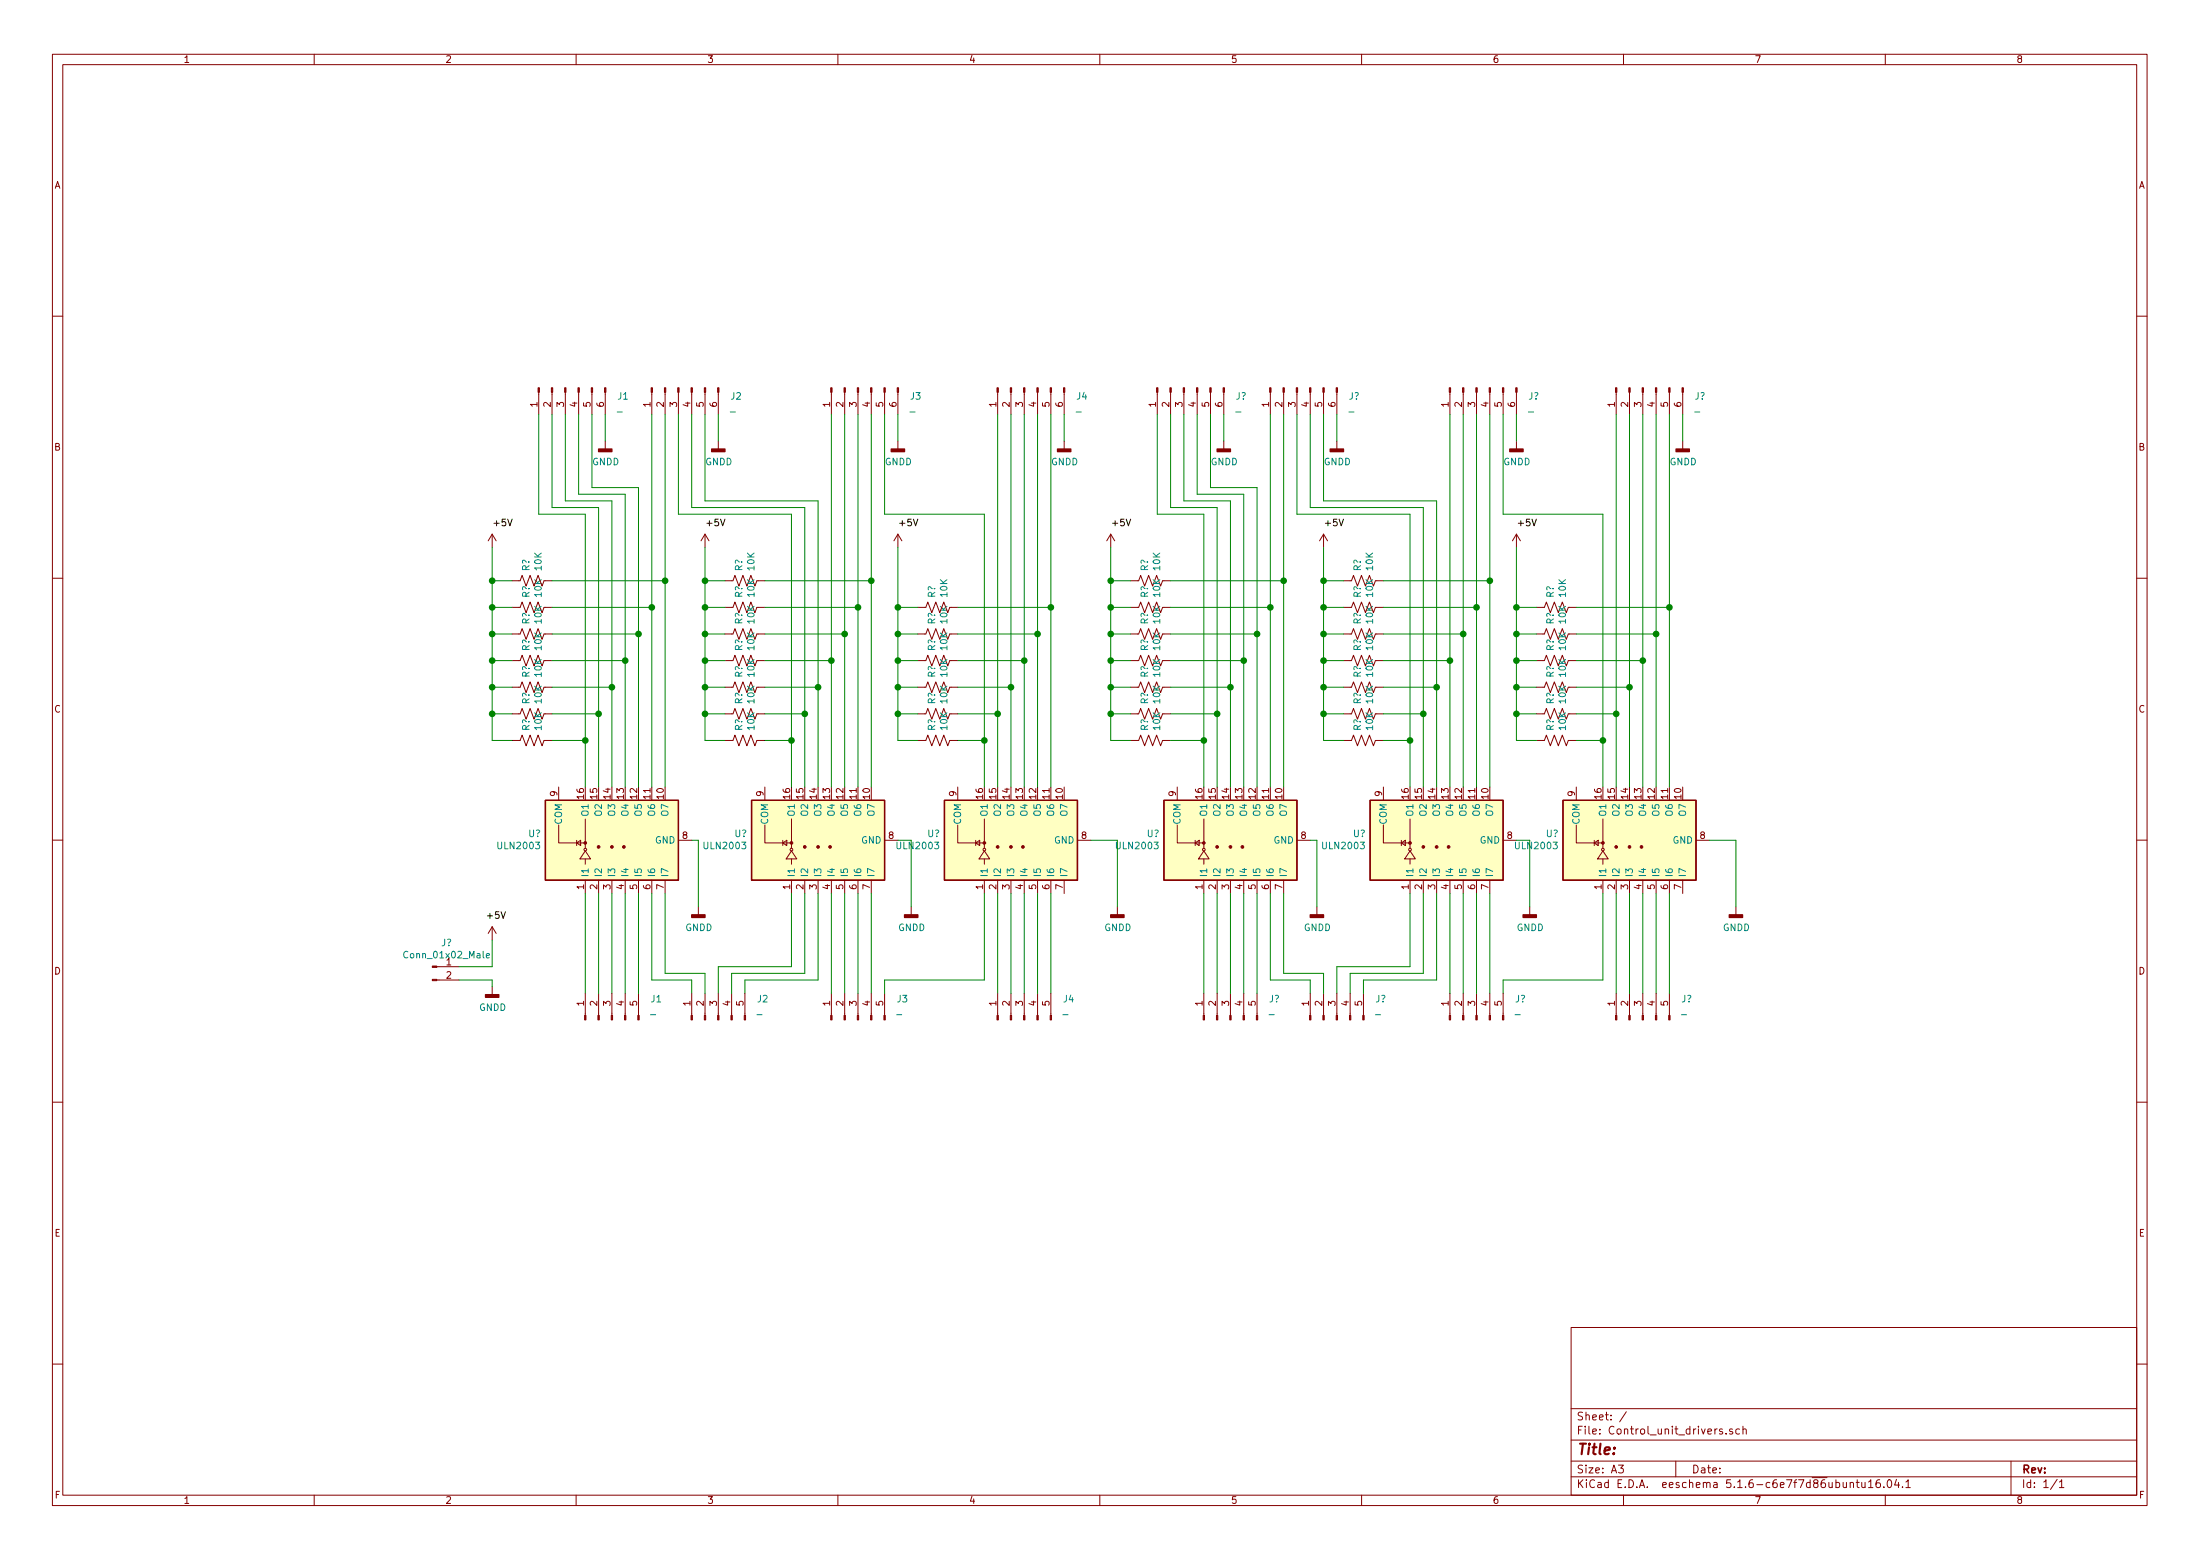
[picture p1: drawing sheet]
EESchema Schematic File Version 4
EELAYER 30 0
EELAYER END
$Descr A3 16535 11693
encoding utf-8
Sheet 1 1
Title ""
Date ""
Rev ""
Comp ""
Comment1 ""
Comment2 ""
Comment3 ""
Comment4 ""
$EndDescr
$Comp
L power:+7.5V #PWR?
U 1 1
P 3700 4100
F 0 "#PWR?" H 3700 3950 50  0001 C CNN
F 1 "+7.5V" H 3715 4273 50  0001 C CNN
F 2 "" H 3700 4100 50  0001 C CNN
F 3 "" H 3700 4100 50  0001 C CNN
	1    3700 4100
	1    0    0    -1  
$EndComp
Text Label 3700 3950 0    50   ~ 0
+5V
$Comp
L Transistor_Array:ULN2003 U?
U 1 1
P 4600 6300
F 0 "U?" V 4646 6830 50  0000 L CNN
F 1 "ULN2003" V 4555 6830 50  0000 L CNN
F 2 "" H 4650 5750 50  0001 L CNN
F 3 "http://www.ti.com/lit/ds/symlink/uln2003a.pdf" H 4700 6100 50  0001 C CNN
	1    4600 6300
	0    -1   -1   0   
$EndComp
$Comp
L Transistor_Array:ULN2003 U?
U 1 1
P 6150 6300
F 0 "U?" V 6196 6830 50  0000 L CNN
F 1 "ULN2003" V 6105 6830 50  0000 L CNN
F 2 "" H 6200 5750 50  0001 L CNN
F 3 "http://www.ti.com/lit/ds/symlink/uln2003a.pdf" H 6250 6100 50  0001 C CNN
	1    6150 6300
	0    -1   -1   0   
$EndComp
$Comp
L Transistor_Array:ULN2003 U?
U 1 1
P 7600 6300
F 0 "U?" V 7646 6830 50  0000 L CNN
F 1 "ULN2003" V 7555 6830 50  0000 L CNN
F 2 "" H 7650 5750 50  0001 L CNN
F 3 "http://www.ti.com/lit/ds/symlink/uln2003a.pdf" H 7700 6100 50  0001 C CNN
	1    7600 6300
	0    -1   -1   0   
$EndComp
$Comp
L Device:R_US R?
U 1 1
P 4000 5550
F 0 "R?" H 4068 5596 50  0000 L CNN
F 1 "10K" H 4068 5505 50  0000 L CNN
F 2 "" V 4040 5540 50  0001 C CNN
F 3 "~" H 4000 5550 50  0001 C CNN
	1    4000 5550
	0    -1   -1   0   
$EndComp
$Comp
L power:GNDD #PWR?
U 1 1
P 5250 6800
F 0 "#PWR?" H 5250 6550 50  0001 C CNN
F 1 "GNDD" H 5254 6645 50  0000 C CNN
F 2 "" H 5250 6800 50  0001 C CNN
F 3 "" H 5250 6800 50  0001 C CNN
	1    5250 6800
	1    0    0    -1  
$EndComp
$Comp
L Device:R_US R?
U 1 1
P 4000 5350
F 0 "R?" H 4068 5396 50  0000 L CNN
F 1 "10K" H 4068 5305 50  0000 L CNN
F 2 "" V 4040 5340 50  0001 C CNN
F 3 "~" H 4000 5350 50  0001 C CNN
	1    4000 5350
	0    -1   -1   0   
$EndComp
$Comp
L Device:R_US R?
U 1 1
P 4000 5150
F 0 "R?" H 4068 5196 50  0000 L CNN
F 1 "10K" H 4068 5105 50  0000 L CNN
F 2 "" V 4040 5140 50  0001 C CNN
F 3 "~" H 4000 5150 50  0001 C CNN
	1    4000 5150
	0    -1   -1   0   
$EndComp
$Comp
L Device:R_US R?
U 1 1
P 4000 4950
F 0 "R?" H 4068 4996 50  0000 L CNN
F 1 "10K" H 4068 4905 50  0000 L CNN
F 2 "" V 4040 4940 50  0001 C CNN
F 3 "~" H 4000 4950 50  0001 C CNN
	1    4000 4950
	0    -1   -1   0   
$EndComp
$Comp
L Device:R_US R?
U 1 1
P 4000 4750
F 0 "R?" H 4068 4796 50  0000 L CNN
F 1 "10K" H 4068 4705 50  0000 L CNN
F 2 "" V 4040 4740 50  0001 C CNN
F 3 "~" H 4000 4750 50  0001 C CNN
	1    4000 4750
	0    -1   -1   0   
$EndComp
$Comp
L power:GNDD #PWR?
U 1 1
P 8400 6800
F 0 "#PWR?" H 8400 6550 50  0001 C CNN
F 1 "GNDD" H 8404 6645 50  0000 C CNN
F 2 "" H 8400 6800 50  0001 C CNN
F 3 "" H 8400 6800 50  0001 C CNN
	1    8400 6800
	1    0    0    -1  
$EndComp
Wire Wire Line
	3700 5550 3850 5550
Wire Wire Line
	3850 5350 3700 5350
Connection ~ 3700 5350
Wire Wire Line
	3700 5350 3700 5550
Wire Wire Line
	3850 5150 3700 5150
Connection ~ 3700 5150
Wire Wire Line
	3700 5150 3700 5350
Wire Wire Line
	3850 4950 3700 4950
Connection ~ 3700 4950
Wire Wire Line
	3700 4950 3700 5150
Wire Wire Line
	3850 4750 3700 4750
Connection ~ 3700 4750
Wire Wire Line
	3700 4750 3700 4950
$Comp
L Device:R_US R?
U 1 1
P 4000 4550
F 0 "R?" H 4068 4596 50  0000 L CNN
F 1 "10K" H 4068 4505 50  0000 L CNN
F 2 "" V 4040 4540 50  0001 C CNN
F 3 "~" H 4000 4550 50  0001 C CNN
	1    4000 4550
	0    -1   -1   0   
$EndComp
$Comp
L Device:R_US R?
U 1 1
P 4000 4350
F 0 "R?" H 4068 4396 50  0000 L CNN
F 1 "10K" H 4068 4305 50  0000 L CNN
F 2 "" V 4040 4340 50  0001 C CNN
F 3 "~" H 4000 4350 50  0001 C CNN
	1    4000 4350
	0    -1   -1   0   
$EndComp
Wire Wire Line
	3700 4100 3700 4350
Wire Wire Line
	3850 4350 3700 4350
Connection ~ 3700 4350
Wire Wire Line
	3700 4350 3700 4550
Wire Wire Line
	3850 4550 3700 4550
Connection ~ 3700 4550
Wire Wire Line
	3700 4550 3700 4750
$Comp
L power:+7.5V #PWR?
U 1 1
P 5300 4100
F 0 "#PWR?" H 5300 3950 50  0001 C CNN
F 1 "+7.5V" H 5315 4273 50  0001 C CNN
F 2 "" H 5300 4100 50  0001 C CNN
F 3 "" H 5300 4100 50  0001 C CNN
	1    5300 4100
	1    0    0    -1  
$EndComp
Text Label 5300 3950 0    50   ~ 0
+5V
$Comp
L Device:R_US R?
U 1 1
P 5600 5550
F 0 "R?" H 5668 5596 50  0000 L CNN
F 1 "10K" H 5668 5505 50  0000 L CNN
F 2 "" V 5640 5540 50  0001 C CNN
F 3 "~" H 5600 5550 50  0001 C CNN
	1    5600 5550
	0    -1   -1   0   
$EndComp
$Comp
L Device:R_US R?
U 1 1
P 5600 5350
F 0 "R?" H 5668 5396 50  0000 L CNN
F 1 "10K" H 5668 5305 50  0000 L CNN
F 2 "" V 5640 5340 50  0001 C CNN
F 3 "~" H 5600 5350 50  0001 C CNN
	1    5600 5350
	0    -1   -1   0   
$EndComp
$Comp
L Device:R_US R?
U 1 1
P 5600 5150
F 0 "R?" H 5668 5196 50  0000 L CNN
F 1 "10K" H 5668 5105 50  0000 L CNN
F 2 "" V 5640 5140 50  0001 C CNN
F 3 "~" H 5600 5150 50  0001 C CNN
	1    5600 5150
	0    -1   -1   0   
$EndComp
$Comp
L Device:R_US R?
U 1 1
P 5600 4950
F 0 "R?" H 5668 4996 50  0000 L CNN
F 1 "10K" H 5668 4905 50  0000 L CNN
F 2 "" V 5640 4940 50  0001 C CNN
F 3 "~" H 5600 4950 50  0001 C CNN
	1    5600 4950
	0    -1   -1   0   
$EndComp
$Comp
L Device:R_US R?
U 1 1
P 5600 4750
F 0 "R?" H 5668 4796 50  0000 L CNN
F 1 "10K" H 5668 4705 50  0000 L CNN
F 2 "" V 5640 4740 50  0001 C CNN
F 3 "~" H 5600 4750 50  0001 C CNN
	1    5600 4750
	0    -1   -1   0   
$EndComp
Wire Wire Line
	5300 5550 5450 5550
Wire Wire Line
	5450 5350 5300 5350
Connection ~ 5300 5350
Wire Wire Line
	5300 5350 5300 5550
Wire Wire Line
	5450 5150 5300 5150
Connection ~ 5300 5150
Wire Wire Line
	5300 5150 5300 5350
Wire Wire Line
	5450 4950 5300 4950
Connection ~ 5300 4950
Wire Wire Line
	5300 4950 5300 5150
Wire Wire Line
	5450 4750 5300 4750
Connection ~ 5300 4750
Wire Wire Line
	5300 4750 5300 4950
$Comp
L Device:R_US R?
U 1 1
P 5600 4550
F 0 "R?" H 5668 4596 50  0000 L CNN
F 1 "10K" H 5668 4505 50  0000 L CNN
F 2 "" V 5640 4540 50  0001 C CNN
F 3 "~" H 5600 4550 50  0001 C CNN
	1    5600 4550
	0    -1   -1   0   
$EndComp
$Comp
L Device:R_US R?
U 1 1
P 5600 4350
F 0 "R?" H 5668 4396 50  0000 L CNN
F 1 "10K" H 5668 4305 50  0000 L CNN
F 2 "" V 5640 4340 50  0001 C CNN
F 3 "~" H 5600 4350 50  0001 C CNN
	1    5600 4350
	0    -1   -1   0   
$EndComp
Wire Wire Line
	5300 4100 5300 4350
Wire Wire Line
	5450 4350 5300 4350
Connection ~ 5300 4350
Wire Wire Line
	5300 4350 5300 4550
Wire Wire Line
	5450 4550 5300 4550
Connection ~ 5300 4550
Wire Wire Line
	5300 4550 5300 4750
$Comp
L power:+7.5V #PWR?
U 1 1
P 6750 4100
F 0 "#PWR?" H 6750 3950 50  0001 C CNN
F 1 "+7.5V" H 6765 4273 50  0001 C CNN
F 2 "" H 6750 4100 50  0001 C CNN
F 3 "" H 6750 4100 50  0001 C CNN
	1    6750 4100
	1    0    0    -1  
$EndComp
Text Label 6750 3950 0    50   ~ 0
+5V
$Comp
L Device:R_US R?
U 1 1
P 7050 5550
F 0 "R?" H 7118 5596 50  0000 L CNN
F 1 "10K" H 7118 5505 50  0000 L CNN
F 2 "" V 7090 5540 50  0001 C CNN
F 3 "~" H 7050 5550 50  0001 C CNN
	1    7050 5550
	0    -1   -1   0   
$EndComp
$Comp
L Device:R_US R?
U 1 1
P 7050 5350
F 0 "R?" H 7118 5396 50  0000 L CNN
F 1 "10K" H 7118 5305 50  0000 L CNN
F 2 "" V 7090 5340 50  0001 C CNN
F 3 "~" H 7050 5350 50  0001 C CNN
	1    7050 5350
	0    -1   -1   0   
$EndComp
$Comp
L Device:R_US R?
U 1 1
P 7050 5150
F 0 "R?" H 7118 5196 50  0000 L CNN
F 1 "10K" H 7118 5105 50  0000 L CNN
F 2 "" V 7090 5140 50  0001 C CNN
F 3 "~" H 7050 5150 50  0001 C CNN
	1    7050 5150
	0    -1   -1   0   
$EndComp
$Comp
L Device:R_US R?
U 1 1
P 7050 4950
F 0 "R?" H 7118 4996 50  0000 L CNN
F 1 "10K" H 7118 4905 50  0000 L CNN
F 2 "" V 7090 4940 50  0001 C CNN
F 3 "~" H 7050 4950 50  0001 C CNN
	1    7050 4950
	0    -1   -1   0   
$EndComp
$Comp
L Device:R_US R?
U 1 1
P 7050 4750
F 0 "R?" H 7118 4796 50  0000 L CNN
F 1 "10K" H 7118 4705 50  0000 L CNN
F 2 "" V 7090 4740 50  0001 C CNN
F 3 "~" H 7050 4750 50  0001 C CNN
	1    7050 4750
	0    -1   -1   0   
$EndComp
Wire Wire Line
	6750 5550 6900 5550
Wire Wire Line
	6900 5350 6750 5350
Connection ~ 6750 5350
Wire Wire Line
	6750 5350 6750 5550
Wire Wire Line
	6900 5150 6750 5150
Connection ~ 6750 5150
Wire Wire Line
	6750 5150 6750 5350
Wire Wire Line
	6900 4950 6750 4950
Connection ~ 6750 4950
Wire Wire Line
	6750 4950 6750 5150
Wire Wire Line
	6900 4750 6750 4750
Connection ~ 6750 4750
Wire Wire Line
	6750 4750 6750 4950
$Comp
L Device:R_US R?
U 1 1
P 7050 4550
F 0 "R?" H 7118 4596 50  0000 L CNN
F 1 "10K" H 7118 4505 50  0000 L CNN
F 2 "" V 7090 4540 50  0001 C CNN
F 3 "~" H 7050 4550 50  0001 C CNN
	1    7050 4550
	0    -1   -1   0   
$EndComp
Wire Wire Line
	6900 4550 6750 4550
Connection ~ 6750 4550
Wire Wire Line
	6750 4550 6750 4750
Wire Wire Line
	4150 5550 4400 5550
Wire Wire Line
	4400 5550 4400 5900
Wire Wire Line
	4150 5350 4500 5350
Wire Wire Line
	4500 5350 4500 5900
Wire Wire Line
	4150 5150 4600 5150
Wire Wire Line
	4600 5150 4600 5900
Wire Wire Line
	4150 4950 4700 4950
Wire Wire Line
	4700 4950 4700 5900
Wire Wire Line
	4150 4750 4800 4750
Wire Wire Line
	4800 4750 4800 5900
Wire Wire Line
	4150 4550 4900 4550
Wire Wire Line
	4900 4550 4900 5900
Wire Wire Line
	4150 4350 5000 4350
Wire Wire Line
	5000 4350 5000 5900
Wire Wire Line
	5750 5550 5950 5550
Wire Wire Line
	5950 5550 5950 5900
Wire Wire Line
	5750 5350 6050 5350
Wire Wire Line
	6050 5350 6050 5900
Wire Wire Line
	5750 5150 6150 5150
Wire Wire Line
	6150 5150 6150 5900
Wire Wire Line
	5750 4950 6250 4950
Wire Wire Line
	6250 4950 6250 5900
Wire Wire Line
	5750 4750 6350 4750
Wire Wire Line
	6350 4750 6350 5900
Wire Wire Line
	5750 4550 6450 4550
Wire Wire Line
	6450 4550 6450 5900
Wire Wire Line
	5750 4350 6550 4350
Wire Wire Line
	6550 4350 6550 5900
Wire Wire Line
	7200 5550 7400 5550
Wire Wire Line
	7400 5550 7400 5900
Wire Wire Line
	7200 5350 7500 5350
Wire Wire Line
	7500 5350 7500 5900
Wire Wire Line
	7200 5150 7600 5150
Wire Wire Line
	7600 5150 7600 5900
Wire Wire Line
	7200 4950 7700 4950
Wire Wire Line
	7700 4950 7700 5900
Wire Wire Line
	7200 4750 7800 4750
Wire Wire Line
	7800 4750 7800 5900
Wire Wire Line
	7200 4550 7900 4550
Wire Wire Line
	7900 4550 7900 5900
$Comp
L Connector:Conn_01x06_Male J2
U 1 1
P 5100 2900
F 0 "J2" V 5162 2512 50  0000 R CNN
F 1 "_" V 5253 2512 50  0000 R CNN
F 2 "" H 5100 2900 50  0001 C CNN
F 3 "~" H 5100 2900 50  0001 C CNN
	1    5100 2900
	0    -1   1    0   
$EndComp
$Comp
L Connector:Conn_01x06_Male J3
U 1 1
P 6450 2900
F 0 "J3" V 6512 2512 50  0000 R CNN
F 1 "_" V 6603 2512 50  0000 R CNN
F 2 "" H 6450 2900 50  0001 C CNN
F 3 "~" H 6450 2900 50  0001 C CNN
	1    6450 2900
	0    -1   1    0   
$EndComp
$Comp
L Connector:Conn_01x06_Male J4
U 1 1
P 7700 2900
F 0 "J4" V 7762 2512 50  0000 R CNN
F 1 "_" V 7853 2512 50  0000 R CNN
F 2 "" H 7700 2900 50  0001 C CNN
F 3 "~" H 7700 2900 50  0001 C CNN
	1    7700 2900
	0    -1   1    0   
$EndComp
$Comp
L power:GNDD #PWR?
U 1 1
P 4550 3300
F 0 "#PWR?" H 4550 3050 50  0001 C CNN
F 1 "GNDD" H 4554 3145 50  0000 C CNN
F 2 "" H 4550 3300 50  0001 C CNN
F 3 "" H 4550 3300 50  0001 C CNN
	1    4550 3300
	1    0    0    -1  
$EndComp
$Comp
L power:GNDD #PWR?
U 1 1
P 5400 3300
F 0 "#PWR?" H 5400 3050 50  0001 C CNN
F 1 "GNDD" H 5404 3145 50  0000 C CNN
F 2 "" H 5400 3300 50  0001 C CNN
F 3 "" H 5400 3300 50  0001 C CNN
	1    5400 3300
	1    0    0    -1  
$EndComp
$Comp
L power:GNDD #PWR?
U 1 1
P 6750 3300
F 0 "#PWR?" H 6750 3050 50  0001 C CNN
F 1 "GNDD" H 6754 3145 50  0000 C CNN
F 2 "" H 6750 3300 50  0001 C CNN
F 3 "" H 6750 3300 50  0001 C CNN
	1    6750 3300
	1    0    0    -1  
$EndComp
$Comp
L power:GNDD #PWR?
U 1 1
P 8000 3300
F 0 "#PWR?" H 8000 3050 50  0001 C CNN
F 1 "GNDD" H 8004 3145 50  0000 C CNN
F 2 "" H 8000 3300 50  0001 C CNN
F 3 "" H 8000 3300 50  0001 C CNN
	1    8000 3300
	1    0    0    -1  
$EndComp
Wire Wire Line
	4400 5550 4400 3850
Wire Wire Line
	4400 3850 4050 3850
Wire Wire Line
	4050 3850 4050 3100
Connection ~ 4400 5550
Wire Wire Line
	4500 5350 4500 3800
Wire Wire Line
	4500 3800 4150 3800
Wire Wire Line
	4150 3800 4150 3100
Connection ~ 4500 5350
Wire Wire Line
	4600 5150 4600 3750
Wire Wire Line
	4600 3750 4250 3750
Wire Wire Line
	4250 3750 4250 3100
Connection ~ 4600 5150
Wire Wire Line
	4700 4950 4700 3700
Wire Wire Line
	4700 3700 4350 3700
Wire Wire Line
	4350 3700 4350 3100
Connection ~ 4700 4950
Wire Wire Line
	4800 4750 4800 3650
Wire Wire Line
	4800 3650 4450 3650
Wire Wire Line
	4450 3650 4450 3100
Connection ~ 4800 4750
Wire Wire Line
	4550 3100 4550 3300
Wire Wire Line
	4900 4550 4900 3100
Connection ~ 4900 4550
Wire Wire Line
	5000 4350 5000 3100
Connection ~ 5000 4350
Wire Wire Line
	5950 3850 5100 3850
Wire Wire Line
	5100 3850 5100 3100
Wire Wire Line
	5950 3850 5950 5550
Connection ~ 5950 5550
Wire Wire Line
	6050 5350 6050 3800
Wire Wire Line
	6050 3800 5200 3800
Wire Wire Line
	5200 3800 5200 3100
Connection ~ 6050 5350
Wire Wire Line
	6150 5150 6150 3750
Wire Wire Line
	6150 3750 5300 3750
Wire Wire Line
	5300 3750 5300 3100
Connection ~ 6150 5150
Wire Wire Line
	5400 3300 5400 3100
$Comp
L Connector:Conn_01x06_Male J1
U 1 1
P 4250 2900
F 0 "J1" V 4312 2512 50  0000 R CNN
F 1 "_" V 4403 2512 50  0000 R CNN
F 2 "" H 4250 2900 50  0001 C CNN
F 3 "~" H 4250 2900 50  0001 C CNN
	1    4250 2900
	0    -1   1    0   
$EndComp
Wire Wire Line
	6250 4950 6250 3100
Connection ~ 6250 4950
Wire Wire Line
	6350 4750 6350 3100
Connection ~ 6350 4750
Wire Wire Line
	6450 4550 6450 3100
Connection ~ 6450 4550
Wire Wire Line
	6550 4350 6550 3100
Connection ~ 6550 4350
Wire Wire Line
	7400 5550 7400 3850
Wire Wire Line
	7400 3850 6650 3850
Wire Wire Line
	6650 3850 6650 3100
Connection ~ 7400 5550
Wire Wire Line
	6750 3300 6750 3100
Wire Wire Line
	7500 5350 7500 3100
Connection ~ 7500 5350
Wire Wire Line
	7600 5150 7600 3100
Connection ~ 7600 5150
Wire Wire Line
	7700 4950 7700 3100
Connection ~ 7700 4950
Wire Wire Line
	7800 4750 7800 3100
Connection ~ 7800 4750
Wire Wire Line
	7900 4550 7900 3100
Connection ~ 7900 4550
Wire Wire Line
	8000 3300 8000 3100
Wire Wire Line
	6750 4100 6750 4550
Wire Wire Line
	5200 6300 5250 6300
Wire Wire Line
	5250 6300 5250 6800
$Comp
L power:GNDD #PWR?
U 1 1
P 6850 6800
F 0 "#PWR?" H 6850 6550 50  0001 C CNN
F 1 "GNDD" H 6854 6645 50  0000 C CNN
F 2 "" H 6850 6800 50  0001 C CNN
F 3 "" H 6850 6800 50  0001 C CNN
	1    6850 6800
	1    0    0    -1  
$EndComp
Wire Wire Line
	6850 6300 6850 6800
Wire Wire Line
	6750 6300 6850 6300
Wire Wire Line
	8200 6300 8400 6300
Wire Wire Line
	8400 6300 8400 6800
Wire Wire Line
	4400 7450 4400 6700
Wire Wire Line
	4500 7450 4500 6700
Wire Wire Line
	4600 7450 4600 6700
Wire Wire Line
	4700 7450 4700 6700
Wire Wire Line
	4800 7450 4800 6700
$Comp
L Connector:Conn_01x05_Male J1
U 1 1
P 4600 7650
F 0 "J1" V 4754 7362 50  0000 R CNN
F 1 "_" V 4663 7362 50  0000 R CNN
F 2 "" H 4600 7650 50  0001 C CNN
F 3 "~" H 4600 7650 50  0001 C CNN
	1    4600 7650
	0    -1   -1   0   
$EndComp
$Comp
L Connector:Conn_01x05_Male J2
U 1 1
P 5400 7650
F 0 "J2" V 5554 7362 50  0000 R CNN
F 1 "_" V 5463 7362 50  0000 R CNN
F 2 "" H 5400 7650 50  0001 C CNN
F 3 "~" H 5400 7650 50  0001 C CNN
	1    5400 7650
	0    -1   -1   0   
$EndComp
$Comp
L Connector:Conn_01x05_Male J3
U 1 1
P 6450 7650
F 0 "J3" V 6604 7362 50  0000 R CNN
F 1 "_" V 6513 7362 50  0000 R CNN
F 2 "" H 6450 7650 50  0001 C CNN
F 3 "~" H 6450 7650 50  0001 C CNN
	1    6450 7650
	0    -1   -1   0   
$EndComp
$Comp
L Connector:Conn_01x05_Male J4
U 1 1
P 7700 7650
F 0 "J4" V 7854 7362 50  0000 R CNN
F 1 "_" V 7763 7362 50  0000 R CNN
F 2 "" H 7700 7650 50  0001 C CNN
F 3 "~" H 7700 7650 50  0001 C CNN
	1    7700 7650
	0    -1   -1   0   
$EndComp
Wire Wire Line
	5200 7450 5200 7350
Wire Wire Line
	5200 7350 4900 7350
Wire Wire Line
	4900 7350 4900 6700
Wire Wire Line
	5300 7450 5300 7300
Wire Wire Line
	5300 7300 5000 7300
Wire Wire Line
	5000 7300 5000 6700
Wire Wire Line
	5400 7450 5400 7250
Wire Wire Line
	5400 7250 5950 7250
Wire Wire Line
	5950 7250 5950 6700
Wire Wire Line
	5500 7450 5500 7300
Wire Wire Line
	5500 7300 6050 7300
Wire Wire Line
	6050 7300 6050 6700
Wire Wire Line
	5600 7450 5600 7350
Wire Wire Line
	5600 7350 6150 7350
Wire Wire Line
	6150 7350 6150 6700
Wire Wire Line
	6250 6700 6250 7450
Wire Wire Line
	6350 6700 6350 7450
Wire Wire Line
	6450 6700 6450 7450
Wire Wire Line
	6550 6700 6550 7450
Wire Wire Line
	6650 7450 6650 7350
Wire Wire Line
	6650 7350 7400 7350
Wire Wire Line
	7400 7350 7400 6700
Wire Wire Line
	7500 6700 7500 7450
Wire Wire Line
	7600 6700 7600 7450
Wire Wire Line
	7700 6700 7700 7450
Wire Wire Line
	7800 6700 7800 7450
Wire Wire Line
	7900 6700 7900 7450
$Comp
L Connector:Conn_01x02_Male J?
U 1 1
P 3250 7250
F 0 "J?" H 3358 7431 50  0000 C CNN
F 1 "Conn_01x02_Male" H 3358 7340 50  0000 C CNN
F 2 "" H 3250 7250 50  0001 C CNN
F 3 "~" H 3250 7250 50  0001 C CNN
	1    3250 7250
	1    0    0    -1  
$EndComp
$Comp
L power:GNDD #PWR?
U 1 1
P 3700 7400
F 0 "#PWR?" H 3700 7150 50  0001 C CNN
F 1 "GNDD" H 3704 7245 50  0000 C CNN
F 2 "" H 3700 7400 50  0001 C CNN
F 3 "" H 3700 7400 50  0001 C CNN
	1    3700 7400
	1    0    0    -1  
$EndComp
$Comp
L power:+7.5V #PWR?
U 1 1
P 3700 7050
F 0 "#PWR?" H 3700 6900 50  0001 C CNN
F 1 "+7.5V" H 3715 7223 50  0001 C CNN
F 2 "" H 3700 7050 50  0001 C CNN
F 3 "" H 3700 7050 50  0001 C CNN
	1    3700 7050
	1    0    0    -1  
$EndComp
Text Label 3650 6900 0    50   ~ 0
+5V
Wire Wire Line
	3450 7250 3700 7250
Wire Wire Line
	3700 7250 3700 7050
Wire Wire Line
	3450 7350 3700 7350
Wire Wire Line
	3700 7350 3700 7400
$Comp
L power:+7.5V #PWR?
U 1 1
P 8350 4100
F 0 "#PWR?" H 8350 3950 50  0001 C CNN
F 1 "+7.5V" H 8365 4273 50  0001 C CNN
F 2 "" H 8350 4100 50  0001 C CNN
F 3 "" H 8350 4100 50  0001 C CNN
	1    8350 4100
	1    0    0    -1  
$EndComp
Text Label 8350 3950 0    50   ~ 0
+5V
$Comp
L Transistor_Array:ULN2003 U?
U 1 1
P 9250 6300
F 0 "U?" V 9296 6830 50  0000 L CNN
F 1 "ULN2003" V 9205 6830 50  0000 L CNN
F 2 "" H 9300 5750 50  0001 L CNN
F 3 "http://www.ti.com/lit/ds/symlink/uln2003a.pdf" H 9350 6100 50  0001 C CNN
	1    9250 6300
	0    -1   -1   0   
$EndComp
$Comp
L Transistor_Array:ULN2003 U?
U 1 1
P 10800 6300
F 0 "U?" V 10846 6830 50  0000 L CNN
F 1 "ULN2003" V 10755 6830 50  0000 L CNN
F 2 "" H 10850 5750 50  0001 L CNN
F 3 "http://www.ti.com/lit/ds/symlink/uln2003a.pdf" H 10900 6100 50  0001 C CNN
	1    10800 6300
	0    -1   -1   0   
$EndComp
$Comp
L Transistor_Array:ULN2003 U?
U 1 1
P 12250 6300
F 0 "U?" V 12296 6830 50  0000 L CNN
F 1 "ULN2003" V 12205 6830 50  0000 L CNN
F 2 "" H 12300 5750 50  0001 L CNN
F 3 "http://www.ti.com/lit/ds/symlink/uln2003a.pdf" H 12350 6100 50  0001 C CNN
	1    12250 6300
	0    -1   -1   0   
$EndComp
$Comp
L Device:R_US R?
U 1 1
P 8650 5550
F 0 "R?" H 8718 5596 50  0000 L CNN
F 1 "10K" H 8718 5505 50  0000 L CNN
F 2 "" V 8690 5540 50  0001 C CNN
F 3 "~" H 8650 5550 50  0001 C CNN
	1    8650 5550
	0    -1   -1   0   
$EndComp
$Comp
L power:GNDD #PWR?
U 1 1
P 9900 6800
F 0 "#PWR?" H 9900 6550 50  0001 C CNN
F 1 "GNDD" H 9904 6645 50  0000 C CNN
F 2 "" H 9900 6800 50  0001 C CNN
F 3 "" H 9900 6800 50  0001 C CNN
	1    9900 6800
	1    0    0    -1  
$EndComp
$Comp
L Device:R_US R?
U 1 1
P 8650 5350
F 0 "R?" H 8718 5396 50  0000 L CNN
F 1 "10K" H 8718 5305 50  0000 L CNN
F 2 "" V 8690 5340 50  0001 C CNN
F 3 "~" H 8650 5350 50  0001 C CNN
	1    8650 5350
	0    -1   -1   0   
$EndComp
$Comp
L Device:R_US R?
U 1 1
P 8650 5150
F 0 "R?" H 8718 5196 50  0000 L CNN
F 1 "10K" H 8718 5105 50  0000 L CNN
F 2 "" V 8690 5140 50  0001 C CNN
F 3 "~" H 8650 5150 50  0001 C CNN
	1    8650 5150
	0    -1   -1   0   
$EndComp
$Comp
L Device:R_US R?
U 1 1
P 8650 4950
F 0 "R?" H 8718 4996 50  0000 L CNN
F 1 "10K" H 8718 4905 50  0000 L CNN
F 2 "" V 8690 4940 50  0001 C CNN
F 3 "~" H 8650 4950 50  0001 C CNN
	1    8650 4950
	0    -1   -1   0   
$EndComp
$Comp
L Device:R_US R?
U 1 1
P 8650 4750
F 0 "R?" H 8718 4796 50  0000 L CNN
F 1 "10K" H 8718 4705 50  0000 L CNN
F 2 "" V 8690 4740 50  0001 C CNN
F 3 "~" H 8650 4750 50  0001 C CNN
	1    8650 4750
	0    -1   -1   0   
$EndComp
$Comp
L power:GNDD #PWR?
U 1 1
P 13050 6800
F 0 "#PWR?" H 13050 6550 50  0001 C CNN
F 1 "GNDD" H 13054 6645 50  0000 C CNN
F 2 "" H 13050 6800 50  0001 C CNN
F 3 "" H 13050 6800 50  0001 C CNN
	1    13050 6800
	1    0    0    -1  
$EndComp
Wire Wire Line
	8350 5550 8500 5550
Wire Wire Line
	8500 5350 8350 5350
Connection ~ 8350 5350
Wire Wire Line
	8350 5350 8350 5550
Wire Wire Line
	8500 5150 8350 5150
Connection ~ 8350 5150
Wire Wire Line
	8350 5150 8350 5350
Wire Wire Line
	8500 4950 8350 4950
Connection ~ 8350 4950
Wire Wire Line
	8350 4950 8350 5150
Wire Wire Line
	8500 4750 8350 4750
Connection ~ 8350 4750
Wire Wire Line
	8350 4750 8350 4950
$Comp
L Device:R_US R?
U 1 1
P 8650 4550
F 0 "R?" H 8718 4596 50  0000 L CNN
F 1 "10K" H 8718 4505 50  0000 L CNN
F 2 "" V 8690 4540 50  0001 C CNN
F 3 "~" H 8650 4550 50  0001 C CNN
	1    8650 4550
	0    -1   -1   0   
$EndComp
$Comp
L Device:R_US R?
U 1 1
P 8650 4350
F 0 "R?" H 8718 4396 50  0000 L CNN
F 1 "10K" H 8718 4305 50  0000 L CNN
F 2 "" V 8690 4340 50  0001 C CNN
F 3 "~" H 8650 4350 50  0001 C CNN
	1    8650 4350
	0    -1   -1   0   
$EndComp
Wire Wire Line
	8350 4100 8350 4350
Wire Wire Line
	8500 4350 8350 4350
Connection ~ 8350 4350
Wire Wire Line
	8350 4350 8350 4550
Wire Wire Line
	8500 4550 8350 4550
Connection ~ 8350 4550
Wire Wire Line
	8350 4550 8350 4750
$Comp
L power:+7.5V #PWR?
U 1 1
P 9950 4100
F 0 "#PWR?" H 9950 3950 50  0001 C CNN
F 1 "+7.5V" H 9965 4273 50  0001 C CNN
F 2 "" H 9950 4100 50  0001 C CNN
F 3 "" H 9950 4100 50  0001 C CNN
	1    9950 4100
	1    0    0    -1  
$EndComp
Text Label 9950 3950 0    50   ~ 0
+5V
$Comp
L Device:R_US R?
U 1 1
P 10250 5550
F 0 "R?" H 10318 5596 50  0000 L CNN
F 1 "10K" H 10318 5505 50  0000 L CNN
F 2 "" V 10290 5540 50  0001 C CNN
F 3 "~" H 10250 5550 50  0001 C CNN
	1    10250 5550
	0    -1   -1   0   
$EndComp
$Comp
L Device:R_US R?
U 1 1
P 10250 5350
F 0 "R?" H 10318 5396 50  0000 L CNN
F 1 "10K" H 10318 5305 50  0000 L CNN
F 2 "" V 10290 5340 50  0001 C CNN
F 3 "~" H 10250 5350 50  0001 C CNN
	1    10250 5350
	0    -1   -1   0   
$EndComp
$Comp
L Device:R_US R?
U 1 1
P 10250 5150
F 0 "R?" H 10318 5196 50  0000 L CNN
F 1 "10K" H 10318 5105 50  0000 L CNN
F 2 "" V 10290 5140 50  0001 C CNN
F 3 "~" H 10250 5150 50  0001 C CNN
	1    10250 5150
	0    -1   -1   0   
$EndComp
$Comp
L Device:R_US R?
U 1 1
P 10250 4950
F 0 "R?" H 10318 4996 50  0000 L CNN
F 1 "10K" H 10318 4905 50  0000 L CNN
F 2 "" V 10290 4940 50  0001 C CNN
F 3 "~" H 10250 4950 50  0001 C CNN
	1    10250 4950
	0    -1   -1   0   
$EndComp
$Comp
L Device:R_US R?
U 1 1
P 10250 4750
F 0 "R?" H 10318 4796 50  0000 L CNN
F 1 "10K" H 10318 4705 50  0000 L CNN
F 2 "" V 10290 4740 50  0001 C CNN
F 3 "~" H 10250 4750 50  0001 C CNN
	1    10250 4750
	0    -1   -1   0   
$EndComp
Wire Wire Line
	9950 5550 10100 5550
Wire Wire Line
	10100 5350 9950 5350
Connection ~ 9950 5350
Wire Wire Line
	9950 5350 9950 5550
Wire Wire Line
	10100 5150 9950 5150
Connection ~ 9950 5150
Wire Wire Line
	9950 5150 9950 5350
Wire Wire Line
	10100 4950 9950 4950
Connection ~ 9950 4950
Wire Wire Line
	9950 4950 9950 5150
Wire Wire Line
	10100 4750 9950 4750
Connection ~ 9950 4750
Wire Wire Line
	9950 4750 9950 4950
$Comp
L Device:R_US R?
U 1 1
P 10250 4550
F 0 "R?" H 10318 4596 50  0000 L CNN
F 1 "10K" H 10318 4505 50  0000 L CNN
F 2 "" V 10290 4540 50  0001 C CNN
F 3 "~" H 10250 4550 50  0001 C CNN
	1    10250 4550
	0    -1   -1   0   
$EndComp
$Comp
L Device:R_US R?
U 1 1
P 10250 4350
F 0 "R?" H 10318 4396 50  0000 L CNN
F 1 "10K" H 10318 4305 50  0000 L CNN
F 2 "" V 10290 4340 50  0001 C CNN
F 3 "~" H 10250 4350 50  0001 C CNN
	1    10250 4350
	0    -1   -1   0   
$EndComp
Wire Wire Line
	9950 4100 9950 4350
Wire Wire Line
	10100 4350 9950 4350
Connection ~ 9950 4350
Wire Wire Line
	9950 4350 9950 4550
Wire Wire Line
	10100 4550 9950 4550
Connection ~ 9950 4550
Wire Wire Line
	9950 4550 9950 4750
$Comp
L power:+7.5V #PWR?
U 1 1
P 11400 4100
F 0 "#PWR?" H 11400 3950 50  0001 C CNN
F 1 "+7.5V" H 11415 4273 50  0001 C CNN
F 2 "" H 11400 4100 50  0001 C CNN
F 3 "" H 11400 4100 50  0001 C CNN
	1    11400 4100
	1    0    0    -1  
$EndComp
Text Label 11400 3950 0    50   ~ 0
+5V
$Comp
L Device:R_US R?
U 1 1
P 11700 5550
F 0 "R?" H 11768 5596 50  0000 L CNN
F 1 "10K" H 11768 5505 50  0000 L CNN
F 2 "" V 11740 5540 50  0001 C CNN
F 3 "~" H 11700 5550 50  0001 C CNN
	1    11700 5550
	0    -1   -1   0   
$EndComp
$Comp
L Device:R_US R?
U 1 1
P 11700 5350
F 0 "R?" H 11768 5396 50  0000 L CNN
F 1 "10K" H 11768 5305 50  0000 L CNN
F 2 "" V 11740 5340 50  0001 C CNN
F 3 "~" H 11700 5350 50  0001 C CNN
	1    11700 5350
	0    -1   -1   0   
$EndComp
$Comp
L Device:R_US R?
U 1 1
P 11700 5150
F 0 "R?" H 11768 5196 50  0000 L CNN
F 1 "10K" H 11768 5105 50  0000 L CNN
F 2 "" V 11740 5140 50  0001 C CNN
F 3 "~" H 11700 5150 50  0001 C CNN
	1    11700 5150
	0    -1   -1   0   
$EndComp
$Comp
L Device:R_US R?
U 1 1
P 11700 4950
F 0 "R?" H 11768 4996 50  0000 L CNN
F 1 "10K" H 11768 4905 50  0000 L CNN
F 2 "" V 11740 4940 50  0001 C CNN
F 3 "~" H 11700 4950 50  0001 C CNN
	1    11700 4950
	0    -1   -1   0   
$EndComp
$Comp
L Device:R_US R?
U 1 1
P 11700 4750
F 0 "R?" H 11768 4796 50  0000 L CNN
F 1 "10K" H 11768 4705 50  0000 L CNN
F 2 "" V 11740 4740 50  0001 C CNN
F 3 "~" H 11700 4750 50  0001 C CNN
	1    11700 4750
	0    -1   -1   0   
$EndComp
Wire Wire Line
	11400 5550 11550 5550
Wire Wire Line
	11550 5350 11400 5350
Connection ~ 11400 5350
Wire Wire Line
	11400 5350 11400 5550
Wire Wire Line
	11550 5150 11400 5150
Connection ~ 11400 5150
Wire Wire Line
	11400 5150 11400 5350
Wire Wire Line
	11550 4950 11400 4950
Connection ~ 11400 4950
Wire Wire Line
	11400 4950 11400 5150
Wire Wire Line
	11550 4750 11400 4750
Connection ~ 11400 4750
Wire Wire Line
	11400 4750 11400 4950
$Comp
L Device:R_US R?
U 1 1
P 11700 4550
F 0 "R?" H 11768 4596 50  0000 L CNN
F 1 "10K" H 11768 4505 50  0000 L CNN
F 2 "" V 11740 4540 50  0001 C CNN
F 3 "~" H 11700 4550 50  0001 C CNN
	1    11700 4550
	0    -1   -1   0   
$EndComp
Wire Wire Line
	11550 4550 11400 4550
Connection ~ 11400 4550
Wire Wire Line
	11400 4550 11400 4750
Wire Wire Line
	8800 5550 9050 5550
Wire Wire Line
	9050 5550 9050 5900
Wire Wire Line
	8800 5350 9150 5350
Wire Wire Line
	9150 5350 9150 5900
Wire Wire Line
	8800 5150 9250 5150
Wire Wire Line
	9250 5150 9250 5900
Wire Wire Line
	8800 4950 9350 4950
Wire Wire Line
	9350 4950 9350 5900
Wire Wire Line
	8800 4750 9450 4750
Wire Wire Line
	9450 4750 9450 5900
Wire Wire Line
	8800 4550 9550 4550
Wire Wire Line
	9550 4550 9550 5900
Wire Wire Line
	8800 4350 9650 4350
Wire Wire Line
	9650 4350 9650 5900
Wire Wire Line
	10400 5550 10600 5550
Wire Wire Line
	10600 5550 10600 5900
Wire Wire Line
	10400 5350 10700 5350
Wire Wire Line
	10700 5350 10700 5900
Wire Wire Line
	10400 5150 10800 5150
Wire Wire Line
	10800 5150 10800 5900
Wire Wire Line
	10400 4950 10900 4950
Wire Wire Line
	10900 4950 10900 5900
Wire Wire Line
	10400 4750 11000 4750
Wire Wire Line
	11000 4750 11000 5900
Wire Wire Line
	10400 4550 11100 4550
Wire Wire Line
	11100 4550 11100 5900
Wire Wire Line
	10400 4350 11200 4350
Wire Wire Line
	11200 4350 11200 5900
Wire Wire Line
	11850 5550 12050 5550
Wire Wire Line
	12050 5550 12050 5900
Wire Wire Line
	11850 5350 12150 5350
Wire Wire Line
	12150 5350 12150 5900
Wire Wire Line
	11850 5150 12250 5150
Wire Wire Line
	12250 5150 12250 5900
Wire Wire Line
	11850 4950 12350 4950
Wire Wire Line
	12350 4950 12350 5900
Wire Wire Line
	11850 4750 12450 4750
Wire Wire Line
	12450 4750 12450 5900
Wire Wire Line
	11850 4550 12550 4550
Wire Wire Line
	12550 4550 12550 5900
$Comp
L Connector:Conn_01x06_Male J?
U 1 1
P 9750 2900
F 0 "J?" V 9812 2512 50  0000 R CNN
F 1 "_" V 9903 2512 50  0000 R CNN
F 2 "" H 9750 2900 50  0001 C CNN
F 3 "~" H 9750 2900 50  0001 C CNN
	1    9750 2900
	0    -1   1    0   
$EndComp
$Comp
L Connector:Conn_01x06_Male J?
U 1 1
P 11100 2900
F 0 "J?" V 11162 2512 50  0000 R CNN
F 1 "_" V 11253 2512 50  0000 R CNN
F 2 "" H 11100 2900 50  0001 C CNN
F 3 "~" H 11100 2900 50  0001 C CNN
	1    11100 2900
	0    -1   1    0   
$EndComp
$Comp
L Connector:Conn_01x06_Male J?
U 1 1
P 12350 2900
F 0 "J?" V 12412 2512 50  0000 R CNN
F 1 "_" V 12503 2512 50  0000 R CNN
F 2 "" H 12350 2900 50  0001 C CNN
F 3 "~" H 12350 2900 50  0001 C CNN
	1    12350 2900
	0    -1   1    0   
$EndComp
$Comp
L power:GNDD #PWR?
U 1 1
P 9200 3300
F 0 "#PWR?" H 9200 3050 50  0001 C CNN
F 1 "GNDD" H 9204 3145 50  0000 C CNN
F 2 "" H 9200 3300 50  0001 C CNN
F 3 "" H 9200 3300 50  0001 C CNN
	1    9200 3300
	1    0    0    -1  
$EndComp
$Comp
L power:GNDD #PWR?
U 1 1
P 10050 3300
F 0 "#PWR?" H 10050 3050 50  0001 C CNN
F 1 "GNDD" H 10054 3145 50  0000 C CNN
F 2 "" H 10050 3300 50  0001 C CNN
F 3 "" H 10050 3300 50  0001 C CNN
	1    10050 3300
	1    0    0    -1  
$EndComp
$Comp
L power:GNDD #PWR?
U 1 1
P 11400 3300
F 0 "#PWR?" H 11400 3050 50  0001 C CNN
F 1 "GNDD" H 11404 3145 50  0000 C CNN
F 2 "" H 11400 3300 50  0001 C CNN
F 3 "" H 11400 3300 50  0001 C CNN
	1    11400 3300
	1    0    0    -1  
$EndComp
$Comp
L power:GNDD #PWR?
U 1 1
P 12650 3300
F 0 "#PWR?" H 12650 3050 50  0001 C CNN
F 1 "GNDD" H 12654 3145 50  0000 C CNN
F 2 "" H 12650 3300 50  0001 C CNN
F 3 "" H 12650 3300 50  0001 C CNN
	1    12650 3300
	1    0    0    -1  
$EndComp
Wire Wire Line
	9050 5550 9050 3850
Wire Wire Line
	9050 3850 8700 3850
Wire Wire Line
	8700 3850 8700 3100
Connection ~ 9050 5550
Wire Wire Line
	9150 5350 9150 3800
Wire Wire Line
	9150 3800 8800 3800
Wire Wire Line
	8800 3800 8800 3100
Connection ~ 9150 5350
Wire Wire Line
	9250 5150 9250 3750
Wire Wire Line
	9250 3750 8900 3750
Wire Wire Line
	8900 3750 8900 3100
Connection ~ 9250 5150
Wire Wire Line
	9350 4950 9350 3700
Wire Wire Line
	9350 3700 9000 3700
Wire Wire Line
	9000 3700 9000 3100
Connection ~ 9350 4950
Wire Wire Line
	9450 4750 9450 3650
Wire Wire Line
	9450 3650 9100 3650
Wire Wire Line
	9100 3650 9100 3100
Connection ~ 9450 4750
Wire Wire Line
	9200 3100 9200 3300
Wire Wire Line
	9550 4550 9550 3100
Connection ~ 9550 4550
Wire Wire Line
	9650 4350 9650 3100
Connection ~ 9650 4350
Wire Wire Line
	10600 3850 9750 3850
Wire Wire Line
	9750 3850 9750 3100
Wire Wire Line
	10600 3850 10600 5550
Connection ~ 10600 5550
Wire Wire Line
	10700 5350 10700 3800
Wire Wire Line
	10700 3800 9850 3800
Wire Wire Line
	9850 3800 9850 3100
Connection ~ 10700 5350
Wire Wire Line
	10800 5150 10800 3750
Wire Wire Line
	10800 3750 9950 3750
Wire Wire Line
	9950 3750 9950 3100
Connection ~ 10800 5150
Wire Wire Line
	10050 3300 10050 3100
$Comp
L Connector:Conn_01x06_Male J?
U 1 1
P 8900 2900
F 0 "J?" V 8962 2512 50  0000 R CNN
F 1 "_" V 9053 2512 50  0000 R CNN
F 2 "" H 8900 2900 50  0001 C CNN
F 3 "~" H 8900 2900 50  0001 C CNN
	1    8900 2900
	0    -1   1    0   
$EndComp
Wire Wire Line
	10900 4950 10900 3100
Connection ~ 10900 4950
Wire Wire Line
	11000 4750 11000 3100
Connection ~ 11000 4750
Wire Wire Line
	11100 4550 11100 3100
Connection ~ 11100 4550
Wire Wire Line
	11200 4350 11200 3100
Connection ~ 11200 4350
Wire Wire Line
	12050 5550 12050 3850
Wire Wire Line
	12050 3850 11300 3850
Wire Wire Line
	11300 3850 11300 3100
Connection ~ 12050 5550
Wire Wire Line
	11400 3300 11400 3100
Wire Wire Line
	12150 5350 12150 3100
Connection ~ 12150 5350
Wire Wire Line
	12250 5150 12250 3100
Connection ~ 12250 5150
Wire Wire Line
	12350 4950 12350 3100
Connection ~ 12350 4950
Wire Wire Line
	12450 4750 12450 3100
Connection ~ 12450 4750
Wire Wire Line
	12550 4550 12550 3100
Connection ~ 12550 4550
Wire Wire Line
	12650 3300 12650 3100
Wire Wire Line
	11400 4100 11400 4550
Wire Wire Line
	9850 6300 9900 6300
Wire Wire Line
	9900 6300 9900 6800
$Comp
L power:GNDD #PWR?
U 1 1
P 11500 6800
F 0 "#PWR?" H 11500 6550 50  0001 C CNN
F 1 "GNDD" H 11504 6645 50  0000 C CNN
F 2 "" H 11500 6800 50  0001 C CNN
F 3 "" H 11500 6800 50  0001 C CNN
	1    11500 6800
	1    0    0    -1  
$EndComp
Wire Wire Line
	11500 6300 11500 6800
Wire Wire Line
	11400 6300 11500 6300
Wire Wire Line
	12850 6300 13050 6300
Wire Wire Line
	13050 6300 13050 6800
Wire Wire Line
	9050 7450 9050 6700
Wire Wire Line
	9150 7450 9150 6700
Wire Wire Line
	9250 7450 9250 6700
Wire Wire Line
	9350 7450 9350 6700
Wire Wire Line
	9450 7450 9450 6700
$Comp
L Connector:Conn_01x05_Male J?
U 1 1
P 9250 7650
F 0 "J?" V 9404 7362 50  0000 R CNN
F 1 "_" V 9313 7362 50  0000 R CNN
F 2 "" H 9250 7650 50  0001 C CNN
F 3 "~" H 9250 7650 50  0001 C CNN
	1    9250 7650
	0    -1   -1   0   
$EndComp
$Comp
L Connector:Conn_01x05_Male J?
U 1 1
P 10050 7650
F 0 "J?" V 10204 7362 50  0000 R CNN
F 1 "_" V 10113 7362 50  0000 R CNN
F 2 "" H 10050 7650 50  0001 C CNN
F 3 "~" H 10050 7650 50  0001 C CNN
	1    10050 7650
	0    -1   -1   0   
$EndComp
$Comp
L Connector:Conn_01x05_Male J?
U 1 1
P 11100 7650
F 0 "J?" V 11254 7362 50  0000 R CNN
F 1 "_" V 11163 7362 50  0000 R CNN
F 2 "" H 11100 7650 50  0001 C CNN
F 3 "~" H 11100 7650 50  0001 C CNN
	1    11100 7650
	0    -1   -1   0   
$EndComp
$Comp
L Connector:Conn_01x05_Male J?
U 1 1
P 12350 7650
F 0 "J?" V 12504 7362 50  0000 R CNN
F 1 "_" V 12413 7362 50  0000 R CNN
F 2 "" H 12350 7650 50  0001 C CNN
F 3 "~" H 12350 7650 50  0001 C CNN
	1    12350 7650
	0    -1   -1   0   
$EndComp
Wire Wire Line
	9850 7450 9850 7350
Wire Wire Line
	9850 7350 9550 7350
Wire Wire Line
	9550 7350 9550 6700
Wire Wire Line
	9950 7450 9950 7300
Wire Wire Line
	9950 7300 9650 7300
Wire Wire Line
	9650 7300 9650 6700
Wire Wire Line
	10050 7450 10050 7250
Wire Wire Line
	10050 7250 10600 7250
Wire Wire Line
	10600 7250 10600 6700
Wire Wire Line
	10150 7450 10150 7300
Wire Wire Line
	10150 7300 10700 7300
Wire Wire Line
	10700 7300 10700 6700
Wire Wire Line
	10250 7450 10250 7350
Wire Wire Line
	10250 7350 10800 7350
Wire Wire Line
	10800 7350 10800 6700
Wire Wire Line
	10900 6700 10900 7450
Wire Wire Line
	11000 6700 11000 7450
Wire Wire Line
	11100 6700 11100 7450
Wire Wire Line
	11200 6700 11200 7450
Wire Wire Line
	11300 7450 11300 7350
Wire Wire Line
	11300 7350 12050 7350
Wire Wire Line
	12050 7350 12050 6700
Wire Wire Line
	12150 6700 12150 7450
Wire Wire Line
	12250 6700 12250 7450
Wire Wire Line
	12350 6700 12350 7450
Wire Wire Line
	12450 6700 12450 7450
Wire Wire Line
	12550 6700 12550 7450
$EndSCHEMATC
